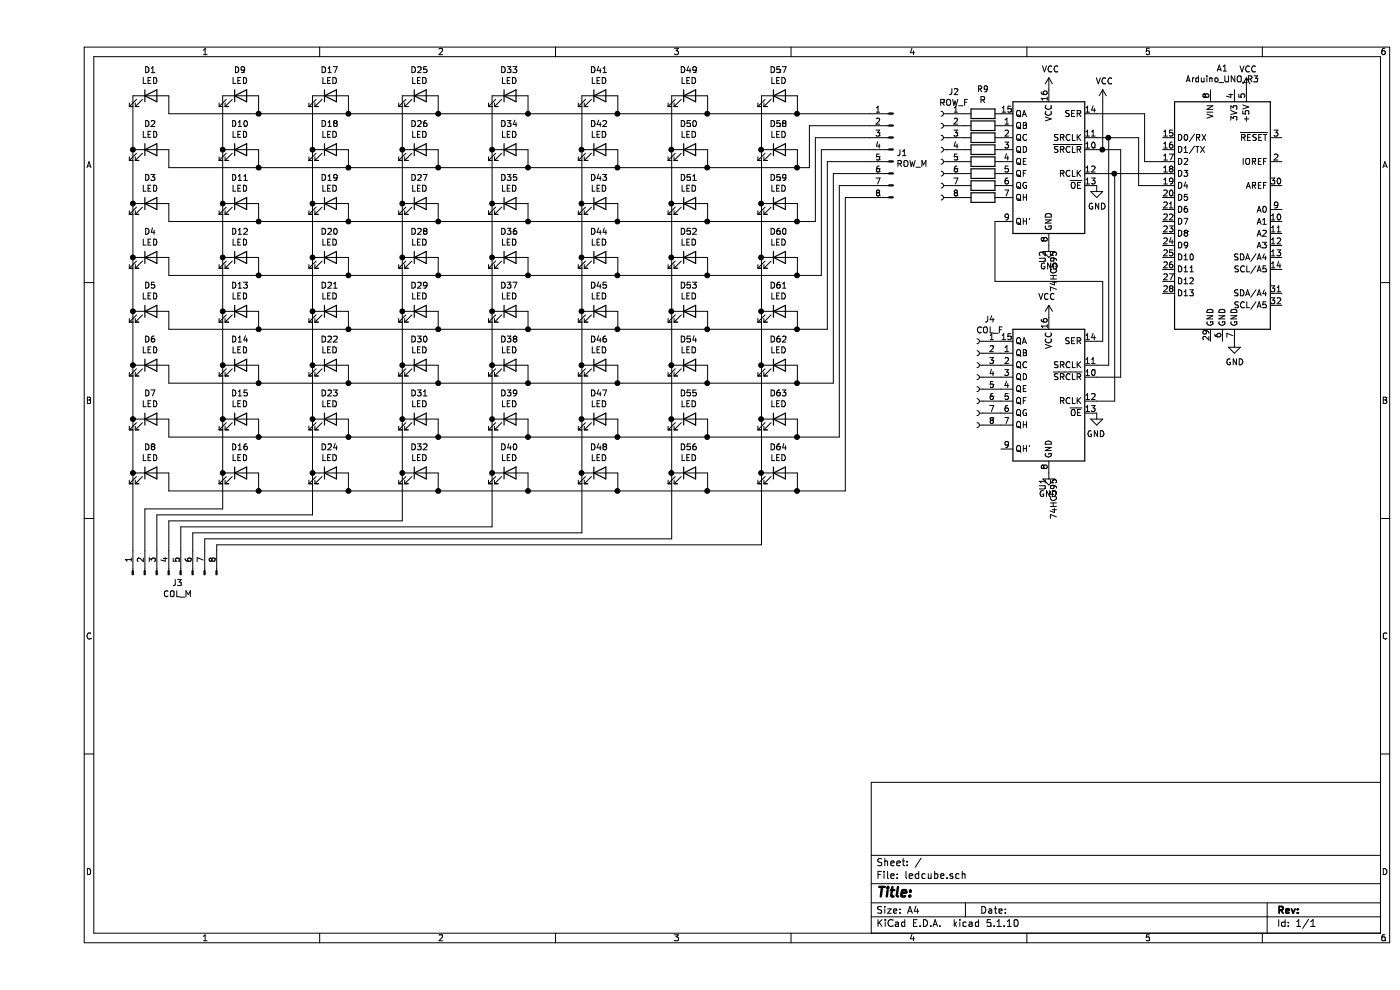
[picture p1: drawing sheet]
EESchema Schematic File Version 4
EELAYER 30 0
EELAYER END
$Descr A4 11693 8268
encoding utf-8
Sheet 1 1
Title ""
Date ""
Rev ""
Comp ""
Comment1 ""
Comment2 ""
Comment3 ""
Comment4 ""
$EndDescr
$Comp
L Device:LED D1
U 1 1
P 950 800
F 0 "D1" H 943 1017 50  0000 C CNN
F 1 "LED" H 943 926 50  0000 C CNN
F 2 "LED_THT:LED_D3.0mm" H 950 800 50  0001 C CNN
F 3 "~" H 950 800 50  0001 C CNN
	1    950  800 
	1    0    0    -1  
$EndComp
$Comp
L Device:LED D9
U 1 1
P 1700 800
F 0 "D9" H 1693 1017 50  0000 C CNN
F 1 "LED" H 1693 926 50  0000 C CNN
F 2 "LED_THT:LED_D3.0mm" H 1700 800 50  0001 C CNN
F 3 "~" H 1700 800 50  0001 C CNN
	1    1700 800 
	1    0    0    -1  
$EndComp
$Comp
L Device:LED D17
U 1 1
P 2450 800
F 0 "D17" H 2443 1017 50  0000 C CNN
F 1 "LED" H 2443 926 50  0000 C CNN
F 2 "LED_THT:LED_D3.0mm" H 2450 800 50  0001 C CNN
F 3 "~" H 2450 800 50  0001 C CNN
	1    2450 800 
	1    0    0    -1  
$EndComp
$Comp
L Device:LED D25
U 1 1
P 3200 800
F 0 "D25" H 3193 1017 50  0000 C CNN
F 1 "LED" H 3193 926 50  0000 C CNN
F 2 "LED_THT:LED_D3.0mm" H 3200 800 50  0001 C CNN
F 3 "~" H 3200 800 50  0001 C CNN
	1    3200 800 
	1    0    0    -1  
$EndComp
Wire Wire Line
	1100 800  1100 950 
Wire Wire Line
	1100 950  1850 950 
Wire Wire Line
	3350 950  3350 800 
Wire Wire Line
	2600 800  2600 950 
Connection ~ 2600 950 
Wire Wire Line
	2600 950  3350 950 
Wire Wire Line
	1850 950  1850 800 
Connection ~ 1850 950 
Wire Wire Line
	1850 950  2600 950 
$Comp
L Device:LED D2
U 1 1
P 950 1250
F 0 "D2" H 943 1467 50  0000 C CNN
F 1 "LED" H 943 1376 50  0000 C CNN
F 2 "LED_THT:LED_D3.0mm" H 950 1250 50  0001 C CNN
F 3 "~" H 950 1250 50  0001 C CNN
	1    950  1250
	1    0    0    -1  
$EndComp
$Comp
L Device:LED D10
U 1 1
P 1700 1250
F 0 "D10" H 1693 1467 50  0000 C CNN
F 1 "LED" H 1693 1376 50  0000 C CNN
F 2 "LED_THT:LED_D3.0mm" H 1700 1250 50  0001 C CNN
F 3 "~" H 1700 1250 50  0001 C CNN
	1    1700 1250
	1    0    0    -1  
$EndComp
$Comp
L Device:LED D18
U 1 1
P 2450 1250
F 0 "D18" H 2443 1467 50  0000 C CNN
F 1 "LED" H 2443 1376 50  0000 C CNN
F 2 "LED_THT:LED_D3.0mm" H 2450 1250 50  0001 C CNN
F 3 "~" H 2450 1250 50  0001 C CNN
	1    2450 1250
	1    0    0    -1  
$EndComp
$Comp
L Device:LED D26
U 1 1
P 3200 1250
F 0 "D26" H 3193 1467 50  0000 C CNN
F 1 "LED" H 3193 1376 50  0000 C CNN
F 2 "LED_THT:LED_D3.0mm" H 3200 1250 50  0001 C CNN
F 3 "~" H 3200 1250 50  0001 C CNN
	1    3200 1250
	1    0    0    -1  
$EndComp
Wire Wire Line
	1100 1250 1100 1400
Wire Wire Line
	1100 1400 1850 1400
Wire Wire Line
	3350 1400 3350 1250
Wire Wire Line
	2600 1250 2600 1400
Connection ~ 2600 1400
Wire Wire Line
	2600 1400 3350 1400
Wire Wire Line
	1850 1400 1850 1250
Connection ~ 1850 1400
Wire Wire Line
	1850 1400 2600 1400
$Comp
L Device:LED D3
U 1 1
P 950 1700
F 0 "D3" H 943 1917 50  0000 C CNN
F 1 "LED" H 943 1826 50  0000 C CNN
F 2 "LED_THT:LED_D3.0mm" H 950 1700 50  0001 C CNN
F 3 "~" H 950 1700 50  0001 C CNN
	1    950  1700
	1    0    0    -1  
$EndComp
$Comp
L Device:LED D11
U 1 1
P 1700 1700
F 0 "D11" H 1693 1917 50  0000 C CNN
F 1 "LED" H 1693 1826 50  0000 C CNN
F 2 "LED_THT:LED_D3.0mm" H 1700 1700 50  0001 C CNN
F 3 "~" H 1700 1700 50  0001 C CNN
	1    1700 1700
	1    0    0    -1  
$EndComp
$Comp
L Device:LED D19
U 1 1
P 2450 1700
F 0 "D19" H 2443 1917 50  0000 C CNN
F 1 "LED" H 2443 1826 50  0000 C CNN
F 2 "LED_THT:LED_D3.0mm" H 2450 1700 50  0001 C CNN
F 3 "~" H 2450 1700 50  0001 C CNN
	1    2450 1700
	1    0    0    -1  
$EndComp
$Comp
L Device:LED D27
U 1 1
P 3200 1700
F 0 "D27" H 3193 1917 50  0000 C CNN
F 1 "LED" H 3193 1826 50  0000 C CNN
F 2 "LED_THT:LED_D3.0mm" H 3200 1700 50  0001 C CNN
F 3 "~" H 3200 1700 50  0001 C CNN
	1    3200 1700
	1    0    0    -1  
$EndComp
Wire Wire Line
	1100 1700 1100 1850
Wire Wire Line
	1100 1850 1850 1850
Wire Wire Line
	3350 1850 3350 1700
Wire Wire Line
	2600 1700 2600 1850
Connection ~ 2600 1850
Wire Wire Line
	2600 1850 3350 1850
Wire Wire Line
	1850 1850 1850 1700
Connection ~ 1850 1850
Wire Wire Line
	1850 1850 2600 1850
$Comp
L Device:LED D4
U 1 1
P 950 2150
F 0 "D4" H 943 2367 50  0000 C CNN
F 1 "LED" H 943 2276 50  0000 C CNN
F 2 "LED_THT:LED_D3.0mm" H 950 2150 50  0001 C CNN
F 3 "~" H 950 2150 50  0001 C CNN
	1    950  2150
	1    0    0    -1  
$EndComp
$Comp
L Device:LED D12
U 1 1
P 1700 2150
F 0 "D12" H 1693 2367 50  0000 C CNN
F 1 "LED" H 1693 2276 50  0000 C CNN
F 2 "LED_THT:LED_D3.0mm" H 1700 2150 50  0001 C CNN
F 3 "~" H 1700 2150 50  0001 C CNN
	1    1700 2150
	1    0    0    -1  
$EndComp
$Comp
L Device:LED D20
U 1 1
P 2450 2150
F 0 "D20" H 2443 2367 50  0000 C CNN
F 1 "LED" H 2443 2276 50  0000 C CNN
F 2 "LED_THT:LED_D3.0mm" H 2450 2150 50  0001 C CNN
F 3 "~" H 2450 2150 50  0001 C CNN
	1    2450 2150
	1    0    0    -1  
$EndComp
$Comp
L Device:LED D28
U 1 1
P 3200 2150
F 0 "D28" H 3193 2367 50  0000 C CNN
F 1 "LED" H 3193 2276 50  0000 C CNN
F 2 "LED_THT:LED_D3.0mm" H 3200 2150 50  0001 C CNN
F 3 "~" H 3200 2150 50  0001 C CNN
	1    3200 2150
	1    0    0    -1  
$EndComp
Wire Wire Line
	1100 2150 1100 2300
Wire Wire Line
	1100 2300 1850 2300
Wire Wire Line
	3350 2300 3350 2150
Wire Wire Line
	2600 2150 2600 2300
Connection ~ 2600 2300
Wire Wire Line
	2600 2300 3350 2300
Wire Wire Line
	1850 2300 1850 2150
Connection ~ 1850 2300
Wire Wire Line
	1850 2300 2600 2300
Connection ~ 800  1250
Wire Wire Line
	800  1250 800  800 
Connection ~ 800  1700
Wire Wire Line
	800  1700 800  1250
Wire Wire Line
	800  2150 800  1700
$Comp
L Device:LED D33
U 1 1
P 3950 800
F 0 "D33" H 3943 1017 50  0000 C CNN
F 1 "LED" H 3943 926 50  0000 C CNN
F 2 "LED_THT:LED_D3.0mm" H 3950 800 50  0001 C CNN
F 3 "~" H 3950 800 50  0001 C CNN
	1    3950 800 
	1    0    0    -1  
$EndComp
$Comp
L Device:LED D41
U 1 1
P 4700 800
F 0 "D41" H 4693 1017 50  0000 C CNN
F 1 "LED" H 4693 926 50  0000 C CNN
F 2 "LED_THT:LED_D3.0mm" H 4700 800 50  0001 C CNN
F 3 "~" H 4700 800 50  0001 C CNN
	1    4700 800 
	1    0    0    -1  
$EndComp
$Comp
L Device:LED D49
U 1 1
P 5450 800
F 0 "D49" H 5443 1017 50  0000 C CNN
F 1 "LED" H 5443 926 50  0000 C CNN
F 2 "LED_THT:LED_D3.0mm" H 5450 800 50  0001 C CNN
F 3 "~" H 5450 800 50  0001 C CNN
	1    5450 800 
	1    0    0    -1  
$EndComp
$Comp
L Device:LED D57
U 1 1
P 6200 800
F 0 "D57" H 6193 1017 50  0000 C CNN
F 1 "LED" H 6193 926 50  0000 C CNN
F 2 "LED_THT:LED_D3.0mm" H 6200 800 50  0001 C CNN
F 3 "~" H 6200 800 50  0001 C CNN
	1    6200 800 
	1    0    0    -1  
$EndComp
Wire Wire Line
	4100 800  4100 950 
Wire Wire Line
	5600 800  5600 950 
Connection ~ 5600 950 
Wire Wire Line
	5600 950  6350 950 
Wire Wire Line
	4850 950  4850 800 
Connection ~ 4850 950 
Wire Wire Line
	4850 950  5600 950 
$Comp
L Device:LED D34
U 1 1
P 3950 1250
F 0 "D34" H 3943 1467 50  0000 C CNN
F 1 "LED" H 3943 1376 50  0000 C CNN
F 2 "LED_THT:LED_D3.0mm" H 3950 1250 50  0001 C CNN
F 3 "~" H 3950 1250 50  0001 C CNN
	1    3950 1250
	1    0    0    -1  
$EndComp
$Comp
L Device:LED D42
U 1 1
P 4700 1250
F 0 "D42" H 4693 1467 50  0000 C CNN
F 1 "LED" H 4693 1376 50  0000 C CNN
F 2 "LED_THT:LED_D3.0mm" H 4700 1250 50  0001 C CNN
F 3 "~" H 4700 1250 50  0001 C CNN
	1    4700 1250
	1    0    0    -1  
$EndComp
$Comp
L Device:LED D50
U 1 1
P 5450 1250
F 0 "D50" H 5443 1467 50  0000 C CNN
F 1 "LED" H 5443 1376 50  0000 C CNN
F 2 "LED_THT:LED_D3.0mm" H 5450 1250 50  0001 C CNN
F 3 "~" H 5450 1250 50  0001 C CNN
	1    5450 1250
	1    0    0    -1  
$EndComp
$Comp
L Device:LED D58
U 1 1
P 6200 1250
F 0 "D58" H 6193 1467 50  0000 C CNN
F 1 "LED" H 6193 1376 50  0000 C CNN
F 2 "LED_THT:LED_D3.0mm" H 6200 1250 50  0001 C CNN
F 3 "~" H 6200 1250 50  0001 C CNN
	1    6200 1250
	1    0    0    -1  
$EndComp
Wire Wire Line
	4100 1250 4100 1400
Wire Wire Line
	4100 1400 4850 1400
Wire Wire Line
	6350 1400 6350 1250
Wire Wire Line
	5600 1250 5600 1400
Connection ~ 5600 1400
Wire Wire Line
	5600 1400 6350 1400
Wire Wire Line
	4850 1400 4850 1250
Connection ~ 4850 1400
Wire Wire Line
	4850 1400 5600 1400
$Comp
L Device:LED D35
U 1 1
P 3950 1700
F 0 "D35" H 3943 1917 50  0000 C CNN
F 1 "LED" H 3943 1826 50  0000 C CNN
F 2 "LED_THT:LED_D3.0mm" H 3950 1700 50  0001 C CNN
F 3 "~" H 3950 1700 50  0001 C CNN
	1    3950 1700
	1    0    0    -1  
$EndComp
$Comp
L Device:LED D43
U 1 1
P 4700 1700
F 0 "D43" H 4693 1917 50  0000 C CNN
F 1 "LED" H 4693 1826 50  0000 C CNN
F 2 "LED_THT:LED_D3.0mm" H 4700 1700 50  0001 C CNN
F 3 "~" H 4700 1700 50  0001 C CNN
	1    4700 1700
	1    0    0    -1  
$EndComp
$Comp
L Device:LED D51
U 1 1
P 5450 1700
F 0 "D51" H 5443 1917 50  0000 C CNN
F 1 "LED" H 5443 1826 50  0000 C CNN
F 2 "LED_THT:LED_D3.0mm" H 5450 1700 50  0001 C CNN
F 3 "~" H 5450 1700 50  0001 C CNN
	1    5450 1700
	1    0    0    -1  
$EndComp
$Comp
L Device:LED D59
U 1 1
P 6200 1700
F 0 "D59" H 6193 1917 50  0000 C CNN
F 1 "LED" H 6193 1826 50  0000 C CNN
F 2 "LED_THT:LED_D3.0mm" H 6200 1700 50  0001 C CNN
F 3 "~" H 6200 1700 50  0001 C CNN
	1    6200 1700
	1    0    0    -1  
$EndComp
Wire Wire Line
	4100 1700 4100 1850
Wire Wire Line
	4100 1850 4850 1850
Wire Wire Line
	6350 1850 6350 1700
Wire Wire Line
	5600 1700 5600 1850
Connection ~ 5600 1850
Wire Wire Line
	5600 1850 6350 1850
Wire Wire Line
	4850 1850 4850 1700
Connection ~ 4850 1850
Wire Wire Line
	4850 1850 5600 1850
$Comp
L Device:LED D36
U 1 1
P 3950 2150
F 0 "D36" H 3943 2367 50  0000 C CNN
F 1 "LED" H 3943 2276 50  0000 C CNN
F 2 "LED_THT:LED_D3.0mm" H 3950 2150 50  0001 C CNN
F 3 "~" H 3950 2150 50  0001 C CNN
	1    3950 2150
	1    0    0    -1  
$EndComp
$Comp
L Device:LED D44
U 1 1
P 4700 2150
F 0 "D44" H 4693 2367 50  0000 C CNN
F 1 "LED" H 4693 2276 50  0000 C CNN
F 2 "LED_THT:LED_D3.0mm" H 4700 2150 50  0001 C CNN
F 3 "~" H 4700 2150 50  0001 C CNN
	1    4700 2150
	1    0    0    -1  
$EndComp
$Comp
L Device:LED D52
U 1 1
P 5450 2150
F 0 "D52" H 5443 2367 50  0000 C CNN
F 1 "LED" H 5443 2276 50  0000 C CNN
F 2 "LED_THT:LED_D3.0mm" H 5450 2150 50  0001 C CNN
F 3 "~" H 5450 2150 50  0001 C CNN
	1    5450 2150
	1    0    0    -1  
$EndComp
$Comp
L Device:LED D60
U 1 1
P 6200 2150
F 0 "D60" H 6193 2367 50  0000 C CNN
F 1 "LED" H 6193 2276 50  0000 C CNN
F 2 "LED_THT:LED_D3.0mm" H 6200 2150 50  0001 C CNN
F 3 "~" H 6200 2150 50  0001 C CNN
	1    6200 2150
	1    0    0    -1  
$EndComp
Wire Wire Line
	4100 2150 4100 2300
Wire Wire Line
	6350 2300 6350 2150
Wire Wire Line
	5600 2150 5600 2300
Connection ~ 5600 2300
Wire Wire Line
	5600 2300 6350 2300
Wire Wire Line
	4850 2300 4850 2150
Connection ~ 4850 2300
Wire Wire Line
	4850 2300 5600 2300
Connection ~ 3800 1250
Wire Wire Line
	3800 1250 3800 800 
Connection ~ 3800 1700
Wire Wire Line
	3800 1700 3800 1250
$Comp
L Device:LED D5
U 1 1
P 950 2600
F 0 "D5" H 943 2817 50  0000 C CNN
F 1 "LED" H 943 2726 50  0000 C CNN
F 2 "LED_THT:LED_D3.0mm" H 950 2600 50  0001 C CNN
F 3 "~" H 950 2600 50  0001 C CNN
	1    950  2600
	1    0    0    -1  
$EndComp
$Comp
L Device:LED D13
U 1 1
P 1700 2600
F 0 "D13" H 1693 2817 50  0000 C CNN
F 1 "LED" H 1693 2726 50  0000 C CNN
F 2 "LED_THT:LED_D3.0mm" H 1700 2600 50  0001 C CNN
F 3 "~" H 1700 2600 50  0001 C CNN
	1    1700 2600
	1    0    0    -1  
$EndComp
$Comp
L Device:LED D21
U 1 1
P 2450 2600
F 0 "D21" H 2443 2817 50  0000 C CNN
F 1 "LED" H 2443 2726 50  0000 C CNN
F 2 "LED_THT:LED_D3.0mm" H 2450 2600 50  0001 C CNN
F 3 "~" H 2450 2600 50  0001 C CNN
	1    2450 2600
	1    0    0    -1  
$EndComp
$Comp
L Device:LED D29
U 1 1
P 3200 2600
F 0 "D29" H 3193 2817 50  0000 C CNN
F 1 "LED" H 3193 2726 50  0000 C CNN
F 2 "LED_THT:LED_D3.0mm" H 3200 2600 50  0001 C CNN
F 3 "~" H 3200 2600 50  0001 C CNN
	1    3200 2600
	1    0    0    -1  
$EndComp
Wire Wire Line
	1100 2600 1100 2750
Wire Wire Line
	1100 2750 1850 2750
Wire Wire Line
	3350 2750 3350 2600
Wire Wire Line
	2600 2600 2600 2750
Connection ~ 2600 2750
Wire Wire Line
	1850 2750 1850 2600
Connection ~ 1850 2750
Wire Wire Line
	1850 2750 2600 2750
$Comp
L Device:LED D6
U 1 1
P 950 3050
F 0 "D6" H 943 3267 50  0000 C CNN
F 1 "LED" H 943 3176 50  0000 C CNN
F 2 "LED_THT:LED_D3.0mm" H 950 3050 50  0001 C CNN
F 3 "~" H 950 3050 50  0001 C CNN
	1    950  3050
	1    0    0    -1  
$EndComp
$Comp
L Device:LED D14
U 1 1
P 1700 3050
F 0 "D14" H 1693 3267 50  0000 C CNN
F 1 "LED" H 1693 3176 50  0000 C CNN
F 2 "LED_THT:LED_D3.0mm" H 1700 3050 50  0001 C CNN
F 3 "~" H 1700 3050 50  0001 C CNN
	1    1700 3050
	1    0    0    -1  
$EndComp
$Comp
L Device:LED D22
U 1 1
P 2450 3050
F 0 "D22" H 2443 3267 50  0000 C CNN
F 1 "LED" H 2443 3176 50  0000 C CNN
F 2 "LED_THT:LED_D3.0mm" H 2450 3050 50  0001 C CNN
F 3 "~" H 2450 3050 50  0001 C CNN
	1    2450 3050
	1    0    0    -1  
$EndComp
$Comp
L Device:LED D30
U 1 1
P 3200 3050
F 0 "D30" H 3193 3267 50  0000 C CNN
F 1 "LED" H 3193 3176 50  0000 C CNN
F 2 "LED_THT:LED_D3.0mm" H 3200 3050 50  0001 C CNN
F 3 "~" H 3200 3050 50  0001 C CNN
	1    3200 3050
	1    0    0    -1  
$EndComp
Wire Wire Line
	1100 3050 1100 3200
Wire Wire Line
	1100 3200 1850 3200
Wire Wire Line
	2600 3050 2600 3200
Connection ~ 2600 3200
Wire Wire Line
	1850 3200 1850 3050
Connection ~ 1850 3200
Wire Wire Line
	1850 3200 2600 3200
$Comp
L Device:LED D7
U 1 1
P 950 3500
F 0 "D7" H 943 3717 50  0000 C CNN
F 1 "LED" H 943 3626 50  0000 C CNN
F 2 "LED_THT:LED_D3.0mm" H 950 3500 50  0001 C CNN
F 3 "~" H 950 3500 50  0001 C CNN
	1    950  3500
	1    0    0    -1  
$EndComp
$Comp
L Device:LED D15
U 1 1
P 1700 3500
F 0 "D15" H 1693 3717 50  0000 C CNN
F 1 "LED" H 1693 3626 50  0000 C CNN
F 2 "LED_THT:LED_D3.0mm" H 1700 3500 50  0001 C CNN
F 3 "~" H 1700 3500 50  0001 C CNN
	1    1700 3500
	1    0    0    -1  
$EndComp
$Comp
L Device:LED D23
U 1 1
P 2450 3500
F 0 "D23" H 2443 3717 50  0000 C CNN
F 1 "LED" H 2443 3626 50  0000 C CNN
F 2 "LED_THT:LED_D3.0mm" H 2450 3500 50  0001 C CNN
F 3 "~" H 2450 3500 50  0001 C CNN
	1    2450 3500
	1    0    0    -1  
$EndComp
$Comp
L Device:LED D31
U 1 1
P 3200 3500
F 0 "D31" H 3193 3717 50  0000 C CNN
F 1 "LED" H 3193 3626 50  0000 C CNN
F 2 "LED_THT:LED_D3.0mm" H 3200 3500 50  0001 C CNN
F 3 "~" H 3200 3500 50  0001 C CNN
	1    3200 3500
	1    0    0    -1  
$EndComp
Wire Wire Line
	1100 3500 1100 3650
Wire Wire Line
	1100 3650 1850 3650
Wire Wire Line
	3350 3650 3350 3500
Wire Wire Line
	2600 3500 2600 3650
Connection ~ 2600 3650
Wire Wire Line
	1850 3650 1850 3500
Connection ~ 1850 3650
Wire Wire Line
	1850 3650 2600 3650
$Comp
L Device:LED D8
U 1 1
P 950 3950
F 0 "D8" H 943 4167 50  0000 C CNN
F 1 "LED" H 943 4076 50  0000 C CNN
F 2 "LED_THT:LED_D3.0mm" H 950 3950 50  0001 C CNN
F 3 "~" H 950 3950 50  0001 C CNN
	1    950  3950
	1    0    0    -1  
$EndComp
$Comp
L Device:LED D16
U 1 1
P 1700 3950
F 0 "D16" H 1693 4167 50  0000 C CNN
F 1 "LED" H 1693 4076 50  0000 C CNN
F 2 "LED_THT:LED_D3.0mm" H 1700 3950 50  0001 C CNN
F 3 "~" H 1700 3950 50  0001 C CNN
	1    1700 3950
	1    0    0    -1  
$EndComp
$Comp
L Device:LED D24
U 1 1
P 2450 3950
F 0 "D24" H 2443 4167 50  0000 C CNN
F 1 "LED" H 2443 4076 50  0000 C CNN
F 2 "LED_THT:LED_D3.0mm" H 2450 3950 50  0001 C CNN
F 3 "~" H 2450 3950 50  0001 C CNN
	1    2450 3950
	1    0    0    -1  
$EndComp
$Comp
L Device:LED D32
U 1 1
P 3200 3950
F 0 "D32" H 3193 4167 50  0000 C CNN
F 1 "LED" H 3193 4076 50  0000 C CNN
F 2 "LED_THT:LED_D3.0mm" H 3200 3950 50  0001 C CNN
F 3 "~" H 3200 3950 50  0001 C CNN
	1    3200 3950
	1    0    0    -1  
$EndComp
Wire Wire Line
	1100 3950 1100 4100
Wire Wire Line
	1100 4100 1850 4100
Wire Wire Line
	3350 4100 3350 3950
Wire Wire Line
	2600 3950 2600 4100
Connection ~ 2600 4100
Wire Wire Line
	2600 4100 3350 4100
Wire Wire Line
	1850 4100 1850 3950
Connection ~ 1850 4100
Wire Wire Line
	1850 4100 2600 4100
Connection ~ 800  3050
Wire Wire Line
	800  3050 800  2600
Connection ~ 800  3500
Wire Wire Line
	800  3500 800  3050
Wire Wire Line
	800  3950 800  3500
$Comp
L Device:LED D37
U 1 1
P 3950 2600
F 0 "D37" H 3943 2817 50  0000 C CNN
F 1 "LED" H 3943 2726 50  0000 C CNN
F 2 "LED_THT:LED_D3.0mm" H 3950 2600 50  0001 C CNN
F 3 "~" H 3950 2600 50  0001 C CNN
	1    3950 2600
	1    0    0    -1  
$EndComp
$Comp
L Device:LED D45
U 1 1
P 4700 2600
F 0 "D45" H 4693 2817 50  0000 C CNN
F 1 "LED" H 4693 2726 50  0000 C CNN
F 2 "LED_THT:LED_D3.0mm" H 4700 2600 50  0001 C CNN
F 3 "~" H 4700 2600 50  0001 C CNN
	1    4700 2600
	1    0    0    -1  
$EndComp
$Comp
L Device:LED D53
U 1 1
P 5450 2600
F 0 "D53" H 5443 2817 50  0000 C CNN
F 1 "LED" H 5443 2726 50  0000 C CNN
F 2 "LED_THT:LED_D3.0mm" H 5450 2600 50  0001 C CNN
F 3 "~" H 5450 2600 50  0001 C CNN
	1    5450 2600
	1    0    0    -1  
$EndComp
$Comp
L Device:LED D61
U 1 1
P 6200 2600
F 0 "D61" H 6193 2817 50  0000 C CNN
F 1 "LED" H 6193 2726 50  0000 C CNN
F 2 "LED_THT:LED_D3.0mm" H 6200 2600 50  0001 C CNN
F 3 "~" H 6200 2600 50  0001 C CNN
	1    6200 2600
	1    0    0    -1  
$EndComp
Wire Wire Line
	4100 2600 4100 2750
Wire Wire Line
	6350 2750 6350 2600
Wire Wire Line
	5600 2600 5600 2750
Connection ~ 5600 2750
Wire Wire Line
	5600 2750 6350 2750
Wire Wire Line
	4850 2750 4850 2600
Connection ~ 4850 2750
Wire Wire Line
	4850 2750 5600 2750
$Comp
L Device:LED D38
U 1 1
P 3950 3050
F 0 "D38" H 3943 3267 50  0000 C CNN
F 1 "LED" H 3943 3176 50  0000 C CNN
F 2 "LED_THT:LED_D3.0mm" H 3950 3050 50  0001 C CNN
F 3 "~" H 3950 3050 50  0001 C CNN
	1    3950 3050
	1    0    0    -1  
$EndComp
$Comp
L Device:LED D46
U 1 1
P 4700 3050
F 0 "D46" H 4693 3267 50  0000 C CNN
F 1 "LED" H 4693 3176 50  0000 C CNN
F 2 "LED_THT:LED_D3.0mm" H 4700 3050 50  0001 C CNN
F 3 "~" H 4700 3050 50  0001 C CNN
	1    4700 3050
	1    0    0    -1  
$EndComp
$Comp
L Device:LED D54
U 1 1
P 5450 3050
F 0 "D54" H 5443 3267 50  0000 C CNN
F 1 "LED" H 5443 3176 50  0000 C CNN
F 2 "LED_THT:LED_D3.0mm" H 5450 3050 50  0001 C CNN
F 3 "~" H 5450 3050 50  0001 C CNN
	1    5450 3050
	1    0    0    -1  
$EndComp
$Comp
L Device:LED D62
U 1 1
P 6200 3050
F 0 "D62" H 6193 3267 50  0000 C CNN
F 1 "LED" H 6193 3176 50  0000 C CNN
F 2 "LED_THT:LED_D3.0mm" H 6200 3050 50  0001 C CNN
F 3 "~" H 6200 3050 50  0001 C CNN
	1    6200 3050
	1    0    0    -1  
$EndComp
Wire Wire Line
	4100 3050 4100 3200
Wire Wire Line
	6350 3200 6350 3050
Wire Wire Line
	5600 3050 5600 3200
Connection ~ 5600 3200
Wire Wire Line
	5600 3200 6350 3200
Wire Wire Line
	4850 3200 4850 3050
Connection ~ 4850 3200
Wire Wire Line
	4850 3200 5600 3200
$Comp
L Device:LED D39
U 1 1
P 3950 3500
F 0 "D39" H 3943 3717 50  0000 C CNN
F 1 "LED" H 3943 3626 50  0000 C CNN
F 2 "LED_THT:LED_D3.0mm" H 3950 3500 50  0001 C CNN
F 3 "~" H 3950 3500 50  0001 C CNN
	1    3950 3500
	1    0    0    -1  
$EndComp
$Comp
L Device:LED D47
U 1 1
P 4700 3500
F 0 "D47" H 4693 3717 50  0000 C CNN
F 1 "LED" H 4693 3626 50  0000 C CNN
F 2 "LED_THT:LED_D3.0mm" H 4700 3500 50  0001 C CNN
F 3 "~" H 4700 3500 50  0001 C CNN
	1    4700 3500
	1    0    0    -1  
$EndComp
$Comp
L Device:LED D55
U 1 1
P 5450 3500
F 0 "D55" H 5443 3717 50  0000 C CNN
F 1 "LED" H 5443 3626 50  0000 C CNN
F 2 "LED_THT:LED_D3.0mm" H 5450 3500 50  0001 C CNN
F 3 "~" H 5450 3500 50  0001 C CNN
	1    5450 3500
	1    0    0    -1  
$EndComp
$Comp
L Device:LED D63
U 1 1
P 6200 3500
F 0 "D63" H 6193 3717 50  0000 C CNN
F 1 "LED" H 6193 3626 50  0000 C CNN
F 2 "LED_THT:LED_D3.0mm" H 6200 3500 50  0001 C CNN
F 3 "~" H 6200 3500 50  0001 C CNN
	1    6200 3500
	1    0    0    -1  
$EndComp
Wire Wire Line
	4100 3500 4100 3650
Wire Wire Line
	6350 3650 6350 3500
Wire Wire Line
	5600 3500 5600 3650
Connection ~ 5600 3650
Wire Wire Line
	5600 3650 6350 3650
Wire Wire Line
	4850 3650 4850 3500
Connection ~ 4850 3650
Wire Wire Line
	4850 3650 5600 3650
$Comp
L Device:LED D40
U 1 1
P 3950 3950
F 0 "D40" H 3943 4167 50  0000 C CNN
F 1 "LED" H 3943 4076 50  0000 C CNN
F 2 "LED_THT:LED_D3.0mm" H 3950 3950 50  0001 C CNN
F 3 "~" H 3950 3950 50  0001 C CNN
	1    3950 3950
	1    0    0    -1  
$EndComp
$Comp
L Device:LED D48
U 1 1
P 4700 3950
F 0 "D48" H 4693 4167 50  0000 C CNN
F 1 "LED" H 4693 4076 50  0000 C CNN
F 2 "LED_THT:LED_D3.0mm" H 4700 3950 50  0001 C CNN
F 3 "~" H 4700 3950 50  0001 C CNN
	1    4700 3950
	1    0    0    -1  
$EndComp
$Comp
L Device:LED D56
U 1 1
P 5450 3950
F 0 "D56" H 5443 4167 50  0000 C CNN
F 1 "LED" H 5443 4076 50  0000 C CNN
F 2 "LED_THT:LED_D3.0mm" H 5450 3950 50  0001 C CNN
F 3 "~" H 5450 3950 50  0001 C CNN
	1    5450 3950
	1    0    0    -1  
$EndComp
$Comp
L Device:LED D64
U 1 1
P 6200 3950
F 0 "D64" H 6193 4167 50  0000 C CNN
F 1 "LED" H 6193 4076 50  0000 C CNN
F 2 "LED_THT:LED_D3.0mm" H 6200 3950 50  0001 C CNN
F 3 "~" H 6200 3950 50  0001 C CNN
	1    6200 3950
	1    0    0    -1  
$EndComp
Wire Wire Line
	4100 3950 4100 4100
Wire Wire Line
	4100 4100 4850 4100
Wire Wire Line
	6350 4100 6350 3950
Wire Wire Line
	5600 3950 5600 4100
Connection ~ 5600 4100
Wire Wire Line
	4850 4100 4850 3950
Connection ~ 4850 4100
Wire Wire Line
	4850 4100 5600 4100
Connection ~ 3800 3050
Connection ~ 3800 3500
Wire Wire Line
	3800 3500 3800 3050
Wire Wire Line
	3800 3950 3800 3500
Wire Wire Line
	3350 2300 4100 2300
Connection ~ 3350 2300
Connection ~ 4100 2300
Wire Wire Line
	4100 2300 4850 2300
Wire Wire Line
	3350 1850 4100 1850
Connection ~ 3350 1850
Connection ~ 4100 1850
Wire Wire Line
	3350 1400 4100 1400
Connection ~ 3350 1400
Connection ~ 4100 1400
Wire Wire Line
	3350 950  4100 950 
Connection ~ 3350 950 
Connection ~ 4100 950 
Wire Wire Line
	4100 950  4850 950 
Wire Wire Line
	3800 1700 3800 2150
Connection ~ 3800 2150
Wire Wire Line
	3800 2150 3800 2600
Connection ~ 3800 2600
Wire Wire Line
	3800 2600 3800 3050
Wire Wire Line
	4550 800  4550 1250
Connection ~ 4550 1250
Wire Wire Line
	4550 1250 4550 1700
Connection ~ 4550 1700
Wire Wire Line
	4550 1700 4550 2150
Connection ~ 4550 2150
Wire Wire Line
	4550 2150 4550 2600
Connection ~ 4550 2600
Wire Wire Line
	4550 2600 4550 3050
Connection ~ 4550 3050
Wire Wire Line
	4550 3050 4550 3500
Connection ~ 4550 3500
Wire Wire Line
	4550 3500 4550 3950
Wire Wire Line
	5300 3950 5300 3500
Connection ~ 5300 1250
Wire Wire Line
	5300 1250 5300 800 
Connection ~ 5300 1700
Wire Wire Line
	5300 1700 5300 1250
Connection ~ 5300 2150
Wire Wire Line
	5300 2150 5300 1700
Connection ~ 5300 2600
Wire Wire Line
	5300 2600 5300 2150
Connection ~ 5300 3050
Wire Wire Line
	5300 3050 5300 2600
Connection ~ 5300 3500
Wire Wire Line
	5300 3500 5300 3050
Wire Wire Line
	6050 800  6050 1250
Connection ~ 6050 1250
Wire Wire Line
	6050 1250 6050 1700
Connection ~ 6050 1700
Wire Wire Line
	6050 1700 6050 2150
Connection ~ 6050 2150
Wire Wire Line
	6050 2150 6050 2600
Connection ~ 6050 2600
Wire Wire Line
	6050 2600 6050 3050
Connection ~ 6050 3050
Wire Wire Line
	6050 3050 6050 3500
Connection ~ 6050 3500
Wire Wire Line
	6050 3500 6050 3950
Wire Wire Line
	3350 4100 4100 4100
Connection ~ 3350 4100
Connection ~ 4100 4100
Wire Wire Line
	2600 3650 3350 3650
Connection ~ 3350 3650
Wire Wire Line
	3350 3650 4100 3650
Connection ~ 4100 3650
Wire Wire Line
	4100 3650 4850 3650
Wire Wire Line
	2600 2750 3350 2750
Connection ~ 3350 2750
Wire Wire Line
	3350 2750 4100 2750
Connection ~ 4100 2750
Wire Wire Line
	4100 2750 4850 2750
Wire Wire Line
	3350 3050 3350 3200
Wire Wire Line
	2600 3200 3350 3200
Connection ~ 3350 3200
Wire Wire Line
	3350 3200 4100 3200
Connection ~ 4100 3200
Wire Wire Line
	4100 3200 4850 3200
Wire Wire Line
	3050 800  3050 1250
Connection ~ 3050 1250
Wire Wire Line
	3050 1250 3050 1700
Connection ~ 3050 1700
Wire Wire Line
	3050 1700 3050 2150
Connection ~ 3050 2150
Wire Wire Line
	3050 2150 3050 2600
Connection ~ 3050 2600
Wire Wire Line
	3050 2600 3050 3050
Connection ~ 3050 3050
Wire Wire Line
	3050 3050 3050 3500
Connection ~ 3050 3500
Wire Wire Line
	3050 3500 3050 3950
Wire Wire Line
	2300 3950 2300 3500
Connection ~ 2300 1250
Wire Wire Line
	2300 1250 2300 800 
Connection ~ 2300 1700
Wire Wire Line
	2300 1700 2300 1250
Connection ~ 2300 2150
Wire Wire Line
	2300 2150 2300 1700
Connection ~ 2300 2600
Wire Wire Line
	2300 2600 2300 2150
Connection ~ 2300 3050
Wire Wire Line
	2300 3050 2300 2600
Connection ~ 2300 3500
Wire Wire Line
	2300 3500 2300 3050
Wire Wire Line
	1550 800  1550 1250
Connection ~ 1550 1250
Wire Wire Line
	1550 1250 1550 1700
Connection ~ 1550 1700
Wire Wire Line
	1550 1700 1550 2150
Connection ~ 1550 2150
Wire Wire Line
	1550 2150 1550 2600
Connection ~ 1550 2600
Wire Wire Line
	1550 2600 1550 3050
Connection ~ 1550 3050
Wire Wire Line
	1550 3050 1550 3500
Connection ~ 1550 3500
Wire Wire Line
	1550 3500 1550 3950
Connection ~ 800  2150
Wire Wire Line
	800  2150 800  2600
Connection ~ 800  2600
$Comp
L Device:R R9
U 1 1
P 7900 950
F 0 "R9" V 7693 950 50  0000 C CNN
F 1 "R" V 7784 950 50  0000 C CNN
F 2 "Resistor_THT:R_Axial_DIN0207_L6.3mm_D2.5mm_P10.16mm_Horizontal" V 7830 950 50  0001 C CNN
F 3 "~" H 7900 950 50  0001 C CNN
	1    7900 950 
	0    1    1    0   
$EndComp
$Comp
L Device:R R10
U 1 1
P 7900 1050
F 0 "R10" V 7693 1050 50  0001 C CNN
F 1 "R" V 7784 1050 50  0001 C CNN
F 2 "Resistor_THT:R_Axial_DIN0207_L6.3mm_D2.5mm_P10.16mm_Horizontal" V 7830 1050 50  0001 C CNN
F 3 "~" H 7900 1050 50  0001 C CNN
	1    7900 1050
	0    1    1    0   
$EndComp
$Comp
L Device:R R11
U 1 1
P 7900 1150
F 0 "R11" V 7693 1150 50  0001 C CNN
F 1 "R" V 7784 1150 50  0001 C CNN
F 2 "Resistor_THT:R_Axial_DIN0207_L6.3mm_D2.5mm_P10.16mm_Horizontal" V 7830 1150 50  0001 C CNN
F 3 "~" H 7900 1150 50  0001 C CNN
	1    7900 1150
	0    1    1    0   
$EndComp
$Comp
L Device:R R12
U 1 1
P 7900 1250
F 0 "R12" V 7693 1250 50  0001 C CNN
F 1 "R" V 7784 1250 50  0001 C CNN
F 2 "Resistor_THT:R_Axial_DIN0207_L6.3mm_D2.5mm_P10.16mm_Horizontal" V 7830 1250 50  0001 C CNN
F 3 "~" H 7900 1250 50  0001 C CNN
	1    7900 1250
	0    1    1    0   
$EndComp
$Comp
L Device:R R13
U 1 1
P 7900 1350
F 0 "R13" V 7693 1350 50  0001 C CNN
F 1 "R" V 7784 1350 50  0001 C CNN
F 2 "Resistor_THT:R_Axial_DIN0207_L6.3mm_D2.5mm_P10.16mm_Horizontal" V 7830 1350 50  0001 C CNN
F 3 "~" H 7900 1350 50  0001 C CNN
	1    7900 1350
	0    1    1    0   
$EndComp
$Comp
L Device:R R14
U 1 1
P 7900 1450
F 0 "R14" V 7693 1450 50  0001 C CNN
F 1 "R" V 7784 1450 50  0001 C CNN
F 2 "Resistor_THT:R_Axial_DIN0207_L6.3mm_D2.5mm_P10.16mm_Horizontal" V 7830 1450 50  0001 C CNN
F 3 "~" H 7900 1450 50  0001 C CNN
	1    7900 1450
	0    1    1    0   
$EndComp
$Comp
L Device:R R15
U 1 1
P 7900 1550
F 0 "R15" V 7693 1550 50  0001 C CNN
F 1 "R" V 7784 1550 50  0001 C CNN
F 2 "Resistor_THT:R_Axial_DIN0207_L6.3mm_D2.5mm_P10.16mm_Horizontal" V 7830 1550 50  0001 C CNN
F 3 "~" H 7900 1550 50  0001 C CNN
	1    7900 1550
	0    1    1    0   
$EndComp
$Comp
L Device:R R16
U 1 1
P 7900 1650
F 0 "R16" V 7693 1650 50  0001 C CNN
F 1 "R" V 7784 1650 50  0001 C CNN
F 2 "Resistor_THT:R_Axial_DIN0207_L6.3mm_D2.5mm_P10.16mm_Horizontal" V 7830 1650 50  0001 C CNN
F 3 "~" H 7900 1650 50  0001 C CNN
	1    7900 1650
	0    1    1    0   
$EndComp
Wire Wire Line
	5600 4100 6350 4100
Wire Wire Line
	6350 950  6350 800 
Connection ~ 6350 950 
Connection ~ 6350 1400
Connection ~ 6350 1850
Connection ~ 6350 2300
Connection ~ 6350 2750
Connection ~ 6350 3200
Connection ~ 6350 3650
Connection ~ 6350 4100
$Comp
L 74xx:74HC595 U1
U 1 1
P 8450 3250
F 0 "U1" V 8496 2506 50  0000 R CNN
F 1 "74HC595" V 8405 2506 50  0000 R CNN
F 2 "74hc595:74HC595" H 8450 3250 50  0001 C CNN
F 3 "http://www.ti.com/lit/ds/symlink/sn74hc595.pdf" H 8450 3250 50  0001 C CNN
	1    8450 3250
	-1   0    0    -1  
$EndComp
Connection ~ 800  3950
Connection ~ 1550 3950
Connection ~ 2300 3950
Connection ~ 3050 3950
Connection ~ 3800 3950
Connection ~ 4550 3950
Connection ~ 5300 3950
Connection ~ 6050 3950
Wire Wire Line
	900  4250 1550 4250
Wire Wire Line
	1000 4300 2300 4300
Wire Wire Line
	1100 4350 3050 4350
Wire Wire Line
	1200 4400 3800 4400
Wire Wire Line
	1300 4450 4550 4450
Wire Wire Line
	1300 4450 1300 4600
Wire Wire Line
	1400 4600 1400 4500
Wire Wire Line
	1400 4500 5300 4500
Wire Wire Line
	1500 4600 1500 4550
Wire Wire Line
	1500 4550 6050 4550
Wire Wire Line
	900  4250 900  4600
Wire Wire Line
	1000 4300 1000 4600
Wire Wire Line
	1100 4350 1100 4600
Wire Wire Line
	1200 4400 1200 4600
$Comp
L power:VCC #PWR0101
U 1 1
P 8450 750
F 0 "#PWR0101" H 8450 600 50  0001 C CNN
F 1 "VCC" H 8465 923 50  0000 C CNN
F 2 "" H 8450 750 50  0001 C CNN
F 3 "" H 8450 750 50  0001 C CNN
	1    8450 750 
	1    0    0    -1  
$EndComp
$Comp
L power:VCC #PWR0102
U 1 1
P 8450 2650
F 0 "#PWR0102" H 8450 2500 50  0001 C CNN
F 1 "VCC" H 8465 2823 50  0000 C CNN
F 2 "" H 8450 2650 50  0001 C CNN
F 3 "" H 8450 2650 50  0001 C CNN
	1    8450 2650
	-1   0    0    -1  
$EndComp
$Comp
L power:GND #PWR0103
U 1 1
P 8450 3950
F 0 "#PWR0103" H 8450 3700 50  0001 C CNN
F 1 "GND" H 8455 3777 50  0000 C CNN
F 2 "" H 8450 3950 50  0001 C CNN
F 3 "" H 8450 3950 50  0001 C CNN
	1    8450 3950
	-1   0    0    -1  
$EndComp
$Comp
L power:GND #PWR0104
U 1 1
P 8450 2050
F 0 "#PWR0104" H 8450 1800 50  0001 C CNN
F 1 "GND" H 8455 1877 50  0000 C CNN
F 2 "" H 8450 2050 50  0001 C CNN
F 3 "" H 8450 2050 50  0001 C CNN
	1    8450 2050
	1    0    0    -1  
$EndComp
Wire Wire Line
	6950 1050 6450 1050
Wire Wire Line
	6450 1050 6450 1400
Wire Wire Line
	6950 1150 6500 1150
Wire Wire Line
	6500 1150 6500 1850
Wire Wire Line
	6950 1250 6550 1250
Wire Wire Line
	6550 1250 6550 2300
Wire Wire Line
	6950 1350 6600 1350
Wire Wire Line
	6600 1350 6600 2750
Wire Wire Line
	6950 1450 6650 1450
Wire Wire Line
	6650 1450 6650 3200
Wire Wire Line
	6950 1550 6700 1550
Wire Wire Line
	6700 1550 6700 3650
Wire Wire Line
	6950 1650 6750 1650
Wire Wire Line
	6750 1650 6750 4100
$Comp
L MCU_Module:Arduino_UNO_R3 A1
U 1 1
P 9900 1750
F 0 "A1" H 9900 2931 50  0000 C CNN
F 1 "Arduino_UNO_R3" H 9900 2840 50  0000 C CNN
F 2 "Module:Arduino_UNO_R3" H 9900 1750 50  0001 C CIN
F 3 "https://www.arduino.cc/en/Main/arduinoBoardUno" H 9900 1750 50  0001 C CNN
	1    9900 1750
	1    0    0    -1  
$EndComp
$Comp
L power:VCC #PWR0105
U 1 1
P 10100 750
F 0 "#PWR0105" H 10100 600 50  0001 C CNN
F 1 "VCC" H 10115 923 50  0000 C CNN
F 2 "" H 10100 750 50  0001 C CNN
F 3 "" H 10100 750 50  0001 C CNN
	1    10100 750 
	1    0    0    -1  
$EndComp
$Comp
L power:GND #PWR0106
U 1 1
P 10000 2850
F 0 "#PWR0106" H 10000 2600 50  0001 C CNN
F 1 "GND" H 10005 2677 50  0000 C CNN
F 2 "" H 10000 2850 50  0001 C CNN
F 3 "" H 10000 2850 50  0001 C CNN
	1    10000 2850
	1    0    0    -1  
$EndComp
$Comp
L power:GND #PWR0107
U 1 1
P 8850 3450
F 0 "#PWR0107" H 8850 3200 50  0001 C CNN
F 1 "GND" H 8855 3277 50  0000 C CNN
F 2 "" H 8850 3450 50  0001 C CNN
F 3 "" H 8850 3450 50  0001 C CNN
	1    8850 3450
	-1   0    0    -1  
$EndComp
$Comp
L power:GND #PWR0108
U 1 1
P 8850 1550
F 0 "#PWR0108" H 8850 1300 50  0001 C CNN
F 1 "GND" H 8855 1377 50  0000 C CNN
F 2 "" H 8850 1550 50  0001 C CNN
F 3 "" H 8850 1550 50  0001 C CNN
	1    8850 1550
	1    0    0    -1  
$EndComp
Wire Wire Line
	9250 950  9250 1350
Wire Wire Line
	9250 1350 9400 1350
Wire Wire Line
	8050 1850 8000 1850
Wire Wire Line
	8850 950  9250 950 
$Comp
L Connector:Conn_01x08_Male J1
U 1 1
P 7150 1250
F 0 "J1" H 7122 1224 50  0000 R CNN
F 1 "ROW_M" H 7122 1133 50  0000 R CNN
F 2 "Connector_PinSocket_2.54mm:PinSocket_1x08_P2.54mm_Vertical" H 7150 1250 50  0001 C CNN
F 3 "~" H 7150 1250 50  0001 C CNN
	1    7150 1250
	-1   0    0    -1  
$EndComp
Wire Wire Line
	6350 950  6950 950 
Wire Wire Line
	6350 1400 6450 1400
Wire Wire Line
	6350 1850 6500 1850
Wire Wire Line
	6350 2300 6550 2300
Wire Wire Line
	6350 2750 6600 2750
Wire Wire Line
	6350 3200 6650 3200
Wire Wire Line
	6350 3650 6700 3650
Wire Wire Line
	6350 4100 6750 4100
Wire Wire Line
	800  3950 800  4600
Wire Wire Line
	1550 3950 1550 4250
Wire Wire Line
	2300 3950 2300 4300
Wire Wire Line
	3050 3950 3050 4350
Wire Wire Line
	3800 3950 3800 4400
Wire Wire Line
	4550 3950 4550 4450
Wire Wire Line
	5300 3950 5300 4500
Wire Wire Line
	6050 3950 6050 4550
$Comp
L 74xx:74HC595 U2
U 1 1
P 8450 1350
F 0 "U2" V 8496 606 50  0000 R CNN
F 1 "74HC595" V 8405 606 50  0000 R CNN
F 2 "74hc595:74HC595" H 8450 1350 50  0001 C CNN
F 3 "http://www.ti.com/lit/ds/symlink/sn74hc595.pdf" H 8450 1350 50  0001 C CNN
	1    8450 1350
	-1   0    0    -1  
$EndComp
Wire Wire Line
	8000 2350 8900 2350
Wire Wire Line
	8900 2850 8850 2850
Wire Wire Line
	8000 1850 8000 2350
Wire Wire Line
	8850 1450 9000 1450
Wire Wire Line
	8850 1150 8950 1150
Wire Wire Line
	8850 3050 8950 3050
Wire Wire Line
	8950 3050 8950 1150
Connection ~ 8950 1150
Wire Wire Line
	8950 1150 9200 1150
Wire Wire Line
	8850 3350 9000 3350
Wire Wire Line
	9000 3350 9000 1450
$Comp
L Connector:Conn_01x08_Male J3
U 1 1
P 1100 4800
F 0 "J3" V 1027 4728 50  0000 C CNN
F 1 "COL_M" V 936 4728 50  0000 C CNN
F 2 "Connector_PinSocket_2.54mm:PinSocket_1x08_P2.54mm_Vertical" H 1100 4800 50  0001 C CNN
F 3 "~" H 1100 4800 50  0001 C CNN
	1    1100 4800
	0    -1   -1   0   
$EndComp
$Comp
L Connector:Conn_01x08_Female J2
U 1 1
P 7550 1250
F 0 "J2" H 7442 1735 50  0000 C CNN
F 1 "ROW_F" H 7442 1644 50  0000 C CNN
F 2 "Connector_PinHeader_2.54mm:PinHeader_1x08_P2.54mm_Vertical" H 7550 1250 50  0001 C CNN
F 3 "~" H 7550 1250 50  0001 C CNN
	1    7550 1250
	-1   0    0    -1  
$EndComp
$Comp
L Connector:Conn_01x08_Female J4
U 1 1
P 7850 3150
F 0 "J4" H 7742 3635 50  0000 C CNN
F 1 "COL_F" H 7742 3544 50  0000 C CNN
F 2 "Connector_PinHeader_2.54mm:PinHeader_1x08_P2.54mm_Vertical" H 7850 3150 50  0001 C CNN
F 3 "~" H 7850 3150 50  0001 C CNN
	1    7850 3150
	-1   0    0    -1  
$EndComp
$Comp
L power:VCC #PWR0109
U 1 1
P 8900 850
F 0 "#PWR0109" H 8900 700 50  0001 C CNN
F 1 "VCC" H 8915 1023 50  0000 C CNN
F 2 "" H 8900 850 50  0001 C CNN
F 3 "" H 8900 850 50  0001 C CNN
	1    8900 850 
	1    0    0    -1  
$EndComp
Wire Wire Line
	8900 850  8900 1250
Wire Wire Line
	8900 1250 8850 1250
Wire Wire Line
	8900 2350 8900 2850
Wire Wire Line
	8850 3150 9050 3150
Wire Wire Line
	9050 3150 9050 1250
Wire Wire Line
	9050 1250 8900 1250
Connection ~ 8900 1250
Wire Wire Line
	9200 1550 9400 1550
Wire Wire Line
	9200 1150 9200 1550
Wire Wire Line
	9400 1450 9000 1450
Connection ~ 9000 1450
$EndSCHEMATC
